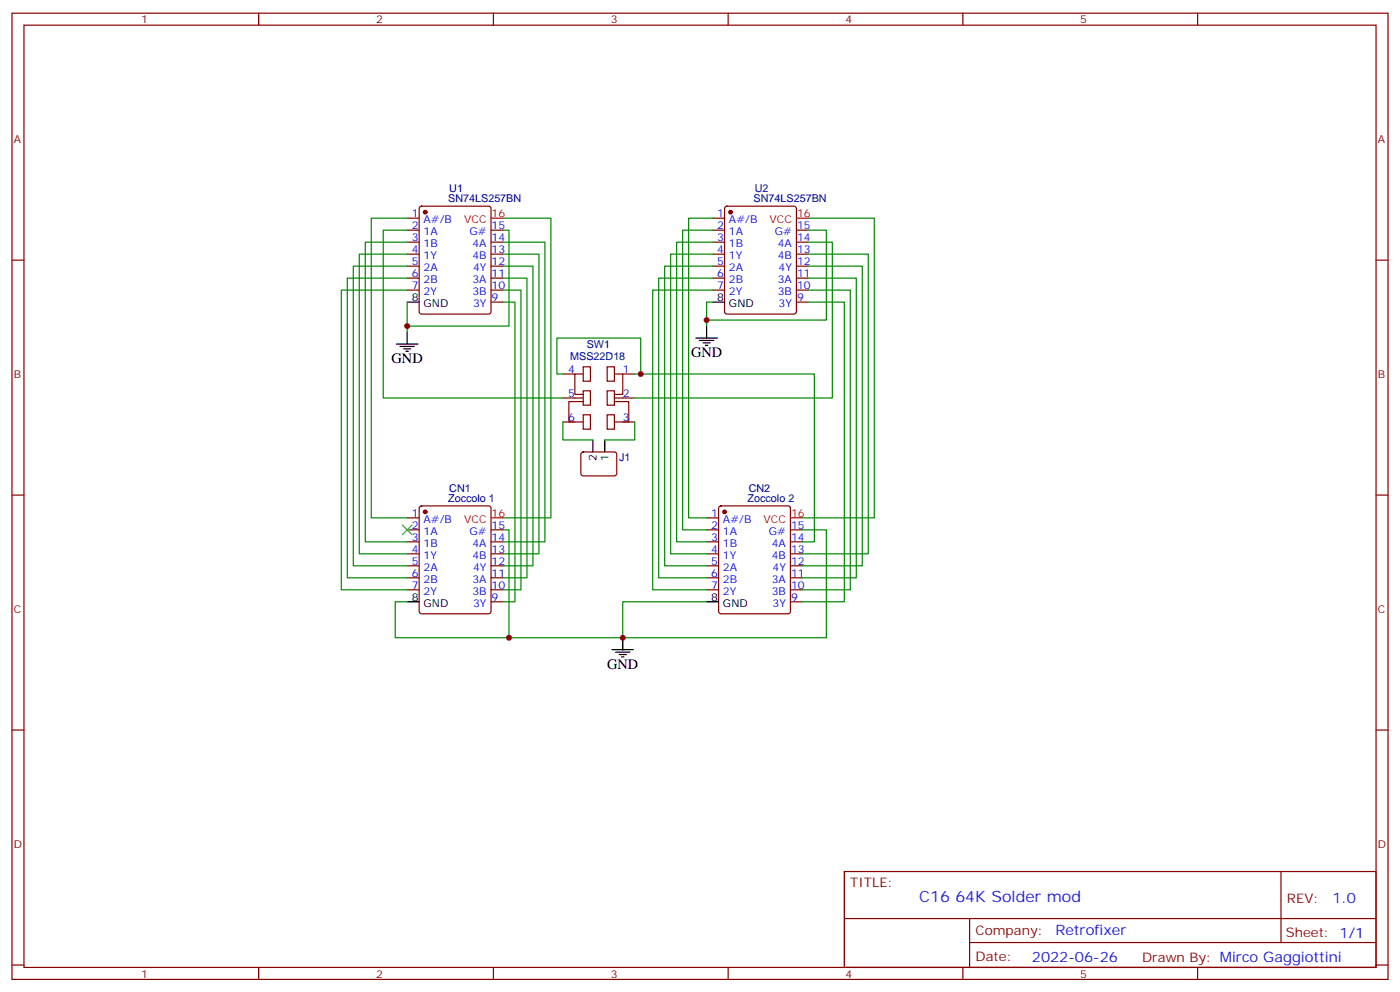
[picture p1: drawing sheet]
<svg xmlns="http://www.w3.org/2000/svg" width="412mm" height="292mm" viewBox="0 0 412 292" stroke-linecap="round" stroke-linejoin="round" font-family="sans-serif">
<g fill="none" stroke="#870000" stroke-width=".35">
<path d="M3.5 3.9h405.4v284.3h-405.4zM7.1 7.4h398.2v277.3h-398.2zM76.2 3.9v3.5M145.3 3.9v3.5M214.5 3.9v3.5M283.6 3.9v3.5M352.8 3.9v3.5M3.5 76.6h3.6M119.9 64.2h3.6M119.9 67.7h3.6M119.9 71.3h3.6M119.9 74.8h3.6"/>
<path d="M119.9 78.3h3.6M123.7 60.9l.5-.2h19.7l.7 .4v30.6l-.4 .7h-20l-.7-.4v-30.6zM144.6 67.7h3.6M144.6 71.3h3.6M144.6 74.8h3.6M144.6 78.3h3.6M209.9 64.2h3.5M209.9 67.7h3.5M209.9 71.3h3.5M209.9 74.8h3.5M209.9 78.3h3.5M213.7 60.9l.4-.2h19.8l.6 .4 .1 30.6-.5 .7h-20l-.6-.4-.1-30.6z"/>
<path d="M234.6 67.7h3.5M234.6 71.3h3.5M234.6 74.8h3.5M234.6 78.3h3.5M405.3 76.6h3.6M119.9 81.8h3.6M119.9 85.4h3.6M144.6 81.8h3.6M144.6 85.4h3.6M144.6 88.9h3.6M209.9 81.8h3.5M209.9 85.4h3.5"/>
<path d="M234.6 81.8h3.5M234.6 85.4h3.5M234.6 88.9h3.5M165.8 110.1h3.5M165.8 117.1h6M171.8 115h2.1v4.2h-2.1zM171.8 107.9h2.1v4.3h-2.1zM171.8 118.2h-4.2v6h4.2M171.8 110.1h-2.5v6h2.5M178.9 107.9h2.1v4.3h-2.1zM178.9 115h2.1v4.2h-2.1zM181 110.1h2.4v6h-2.4"/>
<path d="M181 118.2h4.2v6h-4.2M181 117.1h6M183.4 110.1h3.6M165.8 124.2h3.5M171.3 133.2l.5-.2 9.4 .1 .5 .6-.1 5.9-.6 .5-9.5-.1-.4-.7v-5.6zM171.8 122.1h2.1v4.2h-2.1zM178.9 122.1h2.1v4.2h-2.1zM183.4 124.2h3.6M3.5 145.7h3.6M119.9 152.4h3.6M119.9 155.9h3.6M119.9 159.5h3.6"/>
<path d="M123.7 149.1l.5-.2h19.7l.7 .4v30.6l-.4 .7h-20l-.7-.4v-30.6zM144.6 155.9h3.6M144.6 159.5h3.6M208.1 152.4h3.6M208.1 155.9h3.6M208.1 159.5h3.6M211.9 149.1l.5-.2h19.7l.7 .4v30.6l-.4 .7h-20l-.7-.4v-30.6zM232.8 155.9h3.6M232.8 159.5h3.6M405.3 145.7h3.6M119.9 163h3.6M119.9 166.5h3.6"/>
<path d="M119.9 170h3.6M119.9 173.6h3.6M144.6 163h3.6M144.6 166.5h3.6M144.6 170h3.6M144.6 173.6h3.6M144.6 177.1h3.6M208.1 163h3.6M208.1 166.5h3.6M208.1 170h3.6M208.1 173.6h3.6M232.8 163h3.6"/>
<path d="M232.8 166.5h3.6M232.8 170h3.6M232.8 173.6h3.6M232.8 177.1h3.6M3.5 214.8h3.6M405.3 214.8h3.6M248.7 256.5h156.6v28.2h-156.6zM377.3 256.5v20.9M248.7 270.3h156.5M285.6 277.4h119.6M285.6 270.3v14.1M3.5 284h3.6"/>
<path d="M76.2 284.7v3.5M145.3 284.7v3.5M214.5 284.7v3.5M283.6 284.7v3.5M352.8 284.7v3.5M405.3 284h3.6"/>
</g>
<g fill="#870000" stroke="#870000" stroke-width=".35">
<circle cx="125.2" cy="62.4" r=".53"/>
<circle cx="215.2" cy="62.4" r=".53"/>
<circle cx="125.2" cy="150.6" r=".53"/>
<circle cx="213.4" cy="150.6" r=".53"/>
</g>
<g fill="none" stroke="#000" stroke-width=".35">
<path d="M119.9 88.9h3.6M119.9 97.7v3.5M205 99.5h6.3M208.1 96v3.5M209.9 88.9h3.5M116.8 101.2h6.3M117.8 102h4.3M118.9 102.7h2.1M119.6 103.4h.7M206 100.2h4.3M207.1 100.9h2.1M207.8 101.6h.7"/>
<path d="M174.6 129.5v3.5M178.2 129.5v3.5M119.9 177.1h3.6M208.1 177.1h3.6M180.3 191.2h6.3M181.3 191.9h4.3M182.4 192.6h2.1M183.1 193.3h.7M183.4 187.7v3.5"/>
</g>
<path d="M144.6 64.2h3.6M234.6 64.2h3.5M144.6 152.4h3.6M232.8 152.4h3.6" fill="none" stroke="#f00" stroke-width=".35"/>
<g fill="none" stroke="#008700" stroke-width=".35">
<path d="M119.9 67.7h-7v49.4h52.9M119.9 64.2h-10.5v88.2h10.5M119.9 71.3h-12.3v88.2h12.3M119.9 74.8h-14.1v88.2h14.1M119.9 78.3h-15.8v88.2h15.8M148.2 67.7h1.7v28.3h-30M148.2 78.3h8.8v88.2h-8.8M148.2 74.8h10.5v88.2h-10.5M148.2 71.3h12.3v88.2h-12.3M148.2 64.2h14.1v88.2h-14.1M209.9 64.2h-7.1v88.2h5.3M209.9 67.7h-8.8v88.2h7"/>
<path d="M209.9 71.3h-10.6v88.2h8.8M209.9 74.8h-12.3v88.2h10.5M209.9 78.3h-14.1v88.2h12.3M238.1 71.3h7.1v45.8h-58.2M238.1 67.7h5.3v26.5h-35.3M238.1 78.3h15.9v88.2h-17.6M238.1 74.8h17.7v88.2h-19.4M238.1 64.2h19.4v88.2h-21.1M119.9 81.8h-17.6v88.2h17.6M119.9 85.4h-19.4v88.2h19.4M119.9 88.9v8.8M148.2 88.9h3.5v88.2h-3.5"/>
<path d="M148.2 85.4h5.3v88.2h-5.3M148.2 81.8h7v88.2h-7M209.9 88.9h-1.8v7.1M209.9 81.8h-15.9v88.2h14.1M209.9 85.4h-17.6v88.2h15.8M238.1 88.9h10.6v88.2h-12.3M238.1 85.4h12.4v88.2h-14.1M238.1 81.8h14.1v88.2h-15.8M165.8 110.1h-1.8v-10.6h24.7v10.6h-1.7M188.7 110.1h51.2v49.4h-3.5M165.8 124.2v5.3h8.8M187 124.2v5.3h-8.8"/>
<path d="M148.2 155.9h1.7v31.8M236.4 155.9h7v31.8h-60M119.9 177.1h-3.5v10.6h67M208.1 177.1h-24.7v10.6"/>
</g>
<path d="M118.5 154.5l2.9 2.8M121.4 154.5l-2.9 2.8" fill="none" stroke="#3c3" stroke-width=".35"/>
<g fill="#c00">
<circle cx="188.7" cy="110.1" r=".88"/>
<circle cx="183.4" cy="187.7" r=".88"/>
<circle cx="119.9" cy="96" r=".88"/>
<circle cx="149.9" cy="187.7" r=".88"/>
<circle cx="208.1" cy="94.2" r=".88"/>
</g>
<text font-size="4.6" fill="#00f" x="270.8" y="265.5">C16 64K Solder mod</text>
<g font-size="4.2">
<text x="115.4" y="106.9">GND</text>
<text x="203.6" y="105.1">GND</text>
<text x="178.9" y="196.8">GND</text>
</g>
<g font-size="4.2" fill="#00f">
<text x="392.5" y="265.7">1.0</text>
<text x="310.9" y="275.3">Retrofixer</text>
<text x="304" y="283.1">2022-06-26</text>
</g>
<g font-size="3.9" fill="#800">
<text x="250.5" y="261.1">TITLE:</text>
<text x="379.1" y="265.7">REV:</text>
<text x="287.4" y="275.3">Company:</text>
<text x="378.7" y="275.9">Sheet: 1/1</text>
<text x="287.4" y="282.9">Date:</text>
<text x="336.4" y="283">Drawn By: Mirco Gaggiottini</text>
</g>
<g font-size="3.2" fill="#800">
<text x="41.6" y="6.9">1</text>
<text x="110.8" y="6.9">2</text>
<text x="179.9" y="6.9">3</text>
<text x="249.1" y="6.9">4</text>
<text x="318.2" y="6.9">5</text>
<text x="4.1" y="42">A</text>
<text x="405.9" y="42">A</text>
<text x="4.1" y="111.1">B</text>
<text x="405.9" y="111.1">B</text>
<text x="4.1" y="180.3">C</text>
<text x="405.9" y="180.3">C</text>
<text x="4.1" y="249.4">D</text>
<text x="405.9" y="249.4">D</text>
<text x="41.6" y="287.7">1</text>
<text x="110.8" y="287.7">2</text>
<text x="179.9" y="287.7">3</text>
<text x="249.1" y="287.7">4</text>
<text x="318.2" y="287.7">5</text>
</g>
<g font-size="3.2" fill="#000080">
<text x="132" y="59.6">SN74LS257BN</text>
<text x="132.3" y="56.5">U1</text>
<text x="222" y="59.6">SN74LS257BN</text>
<text x="222.3" y="56.5">U2</text>
<text x="168" y="105.9">MSS22D18</text>
<text x="172.8" y="102.4">SW1</text>
<text x="182.4" y="135.6">J1</text>
<text x="132" y="147.8">Zoccolo 1</text>
<text x="132.3" y="144.7">CN1</text>
<text x="220.2" y="147.8">Zoccolo 2</text>
<text x="220.5" y="144.7">CN2</text>
</g>
<g font-size="3.2" fill="#00f">
<text x="121.3" y="63.9">1</text>
<text x="124.8" y="65.6">A#/B</text>
<text x="211.2" y="63.9">1</text>
<text x="214.7" y="65.6">A#/B</text>
<text x="121.3" y="67.4">2</text>
<text x="121.3" y="70.9">3</text>
<text x="124.8" y="69.1">1A</text>
<text x="138.3" y="69.1">G#</text>
<text x="144.8" y="70.9">14</text>
<text x="144.8" y="67.4">15</text>
<text x="211.2" y="67.4">2</text>
<text x="211.2" y="70.9">3</text>
<text x="214.7" y="69.1">1A</text>
<text x="228.2" y="69.1">G#</text>
<text x="234.8" y="70.9">14</text>
<text x="234.8" y="67.4">15</text>
<text x="121.3" y="74.4">4</text>
<text x="121.3" y="78">5</text>
<text x="124.8" y="72.7">1B</text>
<text x="124.8" y="76.2">1Y</text>
<text x="139.1" y="76.2">4B</text>
<text x="139.1" y="72.7">4A</text>
<text x="144.8" y="78">12</text>
<text x="144.8" y="74.4">13</text>
<text x="211.2" y="74.4">4</text>
<text x="211.2" y="78">5</text>
<text x="214.7" y="72.7">1B</text>
<text x="214.7" y="76.2">1Y</text>
<text x="229.1" y="76.2">4B</text>
<text x="229.1" y="72.7">4A</text>
<text x="234.8" y="78">12</text>
<text x="234.8" y="74.4">13</text>
<text x="121.3" y="81.5">6</text>
<text x="124.8" y="79.7">2A</text>
<text x="124.8" y="83.3">2B</text>
<text x="139.1" y="83.3">3A</text>
<text x="139.4" y="79.7">4Y</text>
<text x="144.8" y="81.5">11</text>
<text x="211.2" y="81.5">6</text>
<text x="214.7" y="79.7">2A</text>
<text x="214.7" y="83.3">2B</text>
<text x="229.1" y="83.3">3A</text>
<text x="229.3" y="79.7">4Y</text>
<text x="234.8" y="81.5">11</text>
<text x="121.3" y="85">7</text>
<text x="124.8" y="86.8">2Y</text>
<text x="139.1" y="86.8">3B</text>
<text x="144.8" y="88.5">9</text>
<text x="144.8" y="85">10</text>
<text x="211.2" y="85">7</text>
<text x="214.7" y="86.8">2Y</text>
<text x="229.1" y="86.8">3B</text>
<text x="234.8" y="88.5">9</text>
<text x="234.8" y="85">10</text>
<text x="139.4" y="90.3">3Y</text>
<text x="229.3" y="90.3">3Y</text>
<text x="167.3" y="109.7">4</text>
<text x="183.4" y="109.7">1</text>
<text x="167.3" y="116.8">5</text>
<text x="183.4" y="116.8">2</text>
<text x="167.3" y="123.8">6</text>
<text x="183.4" y="123.8">3</text>
<text x="121.3" y="152">1</text>
<text x="121.3" y="155.6">2</text>
<text x="124.8" y="153.8">A#/B</text>
<text x="144.8" y="155.6">15</text>
<text x="209.5" y="152">1</text>
<text x="209.5" y="155.6">2</text>
<text x="213" y="153.8">A#/B</text>
<text x="233" y="155.6">15</text>
<text x="121.3" y="159.1">3</text>
<text x="124.8" y="157.3">1A</text>
<text x="124.8" y="160.9">1B</text>
<text x="138.3" y="157.3">G#</text>
<text x="139.1" y="160.9">4A</text>
<text x="144.8" y="159.1">14</text>
<text x="209.5" y="159.1">3</text>
<text x="213" y="157.3">1A</text>
<text x="213" y="160.9">1B</text>
<text x="226.5" y="157.3">G#</text>
<text x="227.3" y="160.9">4A</text>
<text x="233" y="159.1">14</text>
<text x="121.3" y="162.6">4</text>
<text x="121.3" y="166.2">5</text>
<text x="124.8" y="164.4">1Y</text>
<text x="124.8" y="167.9">2A</text>
<text x="139.1" y="164.4">4B</text>
<text x="139.4" y="167.9">4Y</text>
<text x="144.8" y="166.2">12</text>
<text x="144.8" y="162.6">13</text>
<text x="209.5" y="162.6">4</text>
<text x="209.5" y="166.2">5</text>
<text x="213" y="164.4">1Y</text>
<text x="213" y="167.9">2A</text>
<text x="227.3" y="164.4">4B</text>
<text x="227.6" y="167.9">4Y</text>
<text x="233" y="166.2">12</text>
<text x="233" y="162.6">13</text>
<text x="121.3" y="169.7">6</text>
<text x="121.3" y="173.2">7</text>
<text x="124.8" y="171.4">2B</text>
<text x="139.1" y="171.4">3A</text>
<text x="144.8" y="173.2">10</text>
<text x="144.8" y="169.7">11</text>
<text x="209.5" y="169.7">6</text>
<text x="209.5" y="173.2">7</text>
<text x="213" y="171.4">2B</text>
<text x="227.3" y="171.4">3A</text>
<text x="233" y="173.2">10</text>
<text x="233" y="169.7">11</text>
<text x="124.8" y="175">2Y</text>
<text x="139.1" y="175">3B</text>
<text x="139.4" y="178.5">3Y</text>
<text x="144.8" y="176.7">9</text>
<text x="213" y="175">2Y</text>
<text x="227.3" y="175">3B</text>
<text x="227.6" y="178.5">3Y</text>
<text x="233" y="176.7">9</text>
</g>
<g font-size="3.2" fill="#f00">
<text x="136.7" y="65.6">VCC</text>
<text x="144.8" y="63.9">16</text>
<text x="226.7" y="65.6">VCC</text>
<text x="234.8" y="63.9">16</text>
<text x="136.7" y="153.8">VCC</text>
<text x="144.8" y="152">16</text>
<text x="224.9" y="153.8">VCC</text>
<text x="233" y="152">16</text>
</g>
<g font-size="3.2">
<text x="121.3" y="88.5">8</text>
<text x="211.2" y="88.5">8</text>
<text x="124.8" y="90.3">GND</text>
<text x="214.7" y="90.3">GND</text>
<text x="175.7" y="135.7" transform="rotate(-90 175.7 135.7)">2</text>
<text x="179.2" y="135.7" transform="rotate(-90 179.2 135.7)">1</text>
<text x="121.3" y="176.7">8</text>
<text x="124.8" y="178.5">GND</text>
<text x="209.5" y="176.7">8</text>
<text x="213" y="178.5">GND</text>
</g>
</svg>
